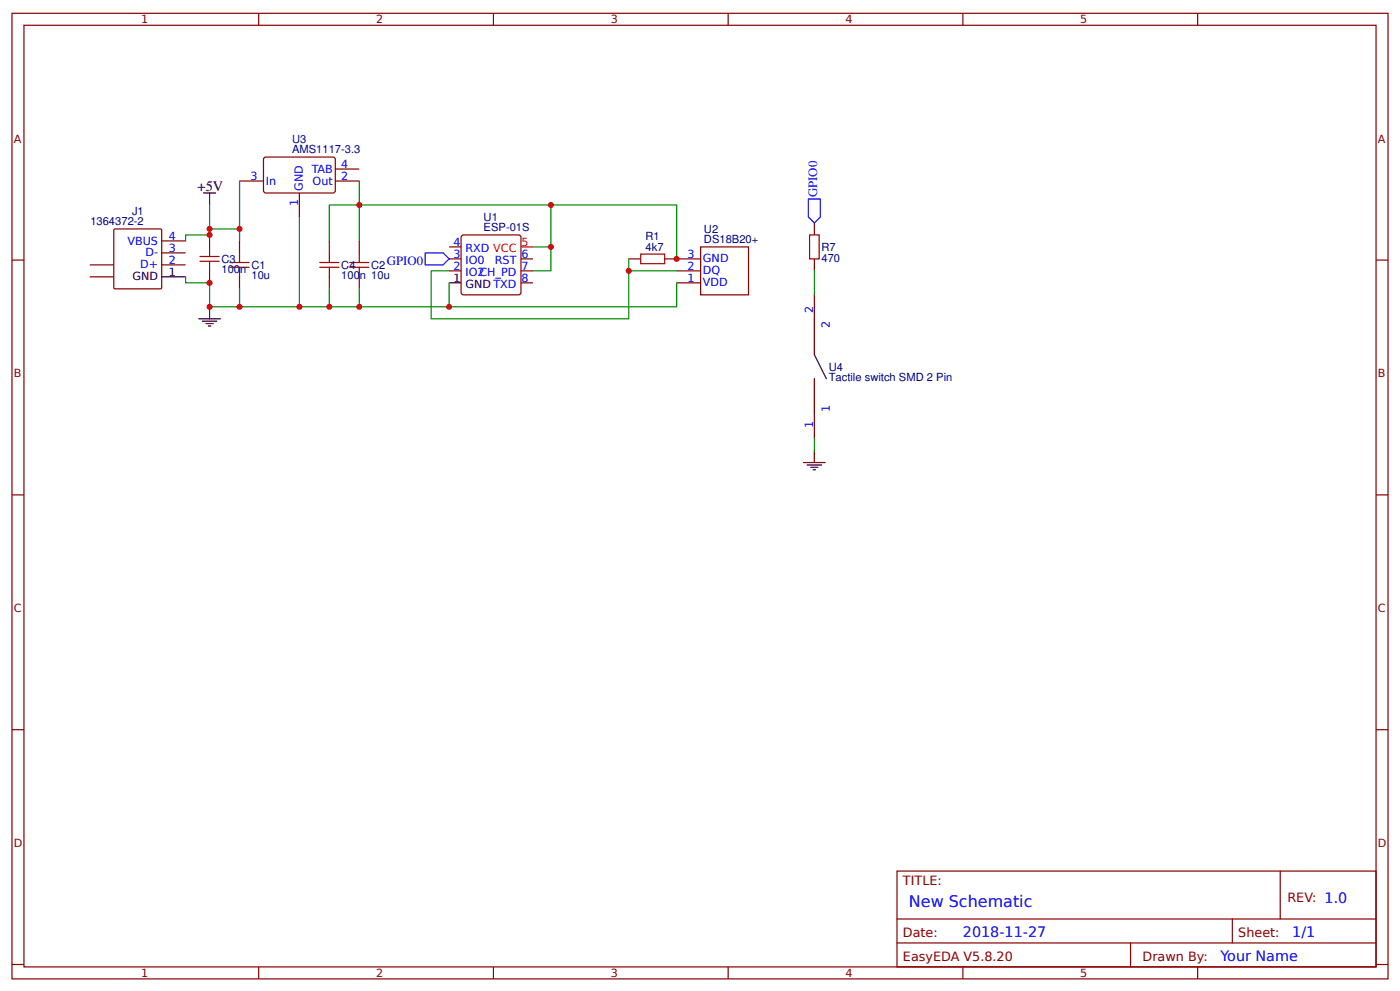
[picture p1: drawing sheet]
<svg xmlns="http://www.w3.org/2000/svg" width="309mm" height="219mm" viewBox="0 0 309 219" stroke-linecap="round" stroke-linejoin="round" font-family="sans-serif">
<g fill="none" stroke="#800" stroke-width=".26">
<path d="M2.6 2.9h304.1v213.3h-304.1zM5.3 5.6h298.7v207.9h-298.7zM57.1 2.9v2.7M109 2.9v2.7M160.9 2.9v2.7M212.7 2.9v2.7M264.6 2.9v2.7M52.9 40h5.3M58.3 34.9l.4-.2 15.1 .1 .3 .4-.1 7.2-.4 .2h-15.1l-.3-.5zM74.1 40h5.3M74.1 37.3h5.3M2.6 57.4h2.7"/>
<path d="M19.8 58.5h5.3M25.3 50.6h10.2l.2 .1v12.8l-.1 .3h-10.2l-.2-.1-.1-12.9zM35.7 53.2h5.3M35.7 55.9h5.3M35.7 58.5h5.3M46.3 51.9v2.6M46.3 59.8v2.7M52.9 53.2v2.7M66.1 42.6v5.3M72.8 53.2v2.7M79.4 53.2v2.7M99.2 59.8h2.7"/>
<path d="M99.2 57.2h2.7M99.2 54.5h2.7M102.1 52l12.5-.1 .4 .2 .1 12.5-.3 .4-12.4 .1-.5-.2v-12.5zM115.1 59.8h2.6M115.1 57.2h2.6M138.9 57.2h2.7M146.8 57.2h8M149.5 59.8h5.3M154.8 54.5h10.6v10.6h-10.6zM179.9 49.2v2.7M179.9 57.2v2.6M304 57.4h2.7"/>
<path d="M19.8 61.1h5.3M52.9 61.1v2.7M72.8 61.1v2.7M79.4 61.1v2.7M115.1 62.5h2.6M149.5 62.5h5.3M179.9 65.1v5.3M179.9 91.6v5.3M2.6 109.3h2.7M304 109.3h2.7M2.6 161.2h2.7M304 161.2h2.7"/>
<path d="M198.2 192.4h105.8v21.1h-105.8zM282.8 192.4v10.6M2.6 213h2.7M57.1 213.5v2.7M109 213.5v2.7M160.9 213.5v2.7M198.2 203h105.8M198.2 208.3h105.8M212.7 213.5v2.7M249.8 208.3v5.2M264.6 213.5v2.7M272.3 203v5.3"/>
<path d="M304 213h2.7"/>
</g>
<g fill="none" stroke="#000" stroke-width=".26">
<path d="M45 42.6h2.6M46.3 42.6v2.7M35.7 61.1h5.3M43.9 70.4h4.8M44.7 70.9h3.2M45.5 71.5h1.6M46 72h.6M46.3 67.8v2.6M99.2 62.5h2.7M179.9 70.4v7.9l2.7 5.3M179.9 83.6v8M179.9 99.5v2.7"/>
<path d="M177.5 102.2h4.8M178.3 102.7h3.2M179.1 103.2h1.6M179.7 103.7h.5"/>
</g>
<g fill="none" stroke="#080" stroke-width=".26">
<path d="M52.9 40v10.6M79.4 40v5.3h-6.6v7.9M46.3 45.3v5.3h6.6v2.6M46.3 50.6v1.3h-5.3v1.3M66.1 47.9v19.9h-19.8v-5.3h-5.3v-1.4M79.4 53.2v-7.9h42.3v9.2h-4M99.2 59.8h-4v10.6h43.7v-10.6M121.7 54.5v5.3h-4M121.7 45.3h27.8v11.9M138.9 57.2v2.6h10.6M179.9 59.8v5.3M52.9 63.8v4"/>
<path d="M72.8 63.8v4M79.4 63.8v4h-13.3M99.2 62.5v5.3h-19.8M149.5 62.5v5.3h-50.3M179.9 96.9v2.6"/>
</g>
<g fill="none" stroke="#a00000" stroke-width=".26">
<path d="M44.2 57.7h4.2M44.2 56.6h4.2M46.3 54.5v2.1M46.3 57.7v2.1M50.8 59h4.2M50.8 58h4.2M52.9 55.9v2.1M52.9 59v2.1M70.6 59h4.3M70.6 58h4.3M72.8 55.9v2.1M72.8 59v2.1"/>
<path d="M77.3 59h4.2M77.3 58h4.2M79.4 55.9v2.1M79.4 59v2.1M141.6 56.1h5.2v2.1h-5.2zM178.9 51.9h2.1v5.3h-2.1z"/>
</g>
<path d="M115.1 54.5h2.6" fill="none" stroke="#f00" stroke-width=".26"/>
<path d="M93.9 55.9h4l1.3 1.3-1.3 1.3h-4zM178.6 43.9h2.6v4l-1.3 1.3-1.3-1.3z" fill="none" stroke="#00f" stroke-width=".26"/>
<g fill="#c00">
<circle cx="149.5" cy="57.2" r=".66"/>
<circle cx="46.3" cy="62.5" r=".66"/>
<circle cx="46.3" cy="51.9" r=".66"/>
<circle cx="52.9" cy="50.6" r=".66"/>
<circle cx="138.9" cy="59.8" r=".66"/>
<circle cx="121.7" cy="54.5" r=".66"/>
<circle cx="46.3" cy="50.6" r=".66"/>
<circle cx="46.3" cy="67.8" r=".66"/>
<circle cx="52.9" cy="67.8" r=".66"/>
<circle cx="66.1" cy="67.8" r=".66"/>
<circle cx="79.4" cy="67.8" r=".66"/>
<circle cx="121.7" cy="45.3" r=".66"/>
<circle cx="99.2" cy="67.8" r=".66"/>
<circle cx="79.4" cy="45.3" r=".66"/>
<circle cx="72.8" cy="67.8" r=".66"/>
</g>
<text font-size="3.5" fill="#00f" x="200.8" y="200.3">New Schematic</text>
<text font-size="3.2" x="43.7" y="42.1">+5V</text>
<g font-size="3.2" fill="#00f">
<text x="212.7" y="206.9">2018-11-27</text>
<text x="285.5" y="206.9">1/1</text>
<text x="269.6" y="212.2">Your Name</text>
</g>
<g font-size="2.8" fill="#00f">
<text x="180.5" y="43.6" transform="rotate(-90 180.5 43.6)">GPIO0</text>
<text x="85.5" y="58.5">GPIO0</text>
</g>
<g font-size="2.8" fill="#800">
<text x="199.5" y="195.6">TITLE:</text>
<text x="284.4" y="199.3">REV: 1.0</text>
<text x="199.5" y="206.9">Date:</text>
<text x="273.6" y="206.9">Sheet:</text>
<text x="199.5" y="212.2">EasyEDA V5.8.20</text>
<text x="252.4" y="212.2">Drawn By:</text>
</g>
<g font-size="2.5" fill="#800">
<text x="31.2" y="5.2">1</text>
<text x="83.1" y="5.2">2</text>
<text x="134.9" y="5.2">3</text>
<text x="186.8" y="5.2">4</text>
<text x="238.7" y="5.2">5</text>
<text x="3" y="31.5">A</text>
<text x="304.4" y="31.5">A</text>
<text x="3" y="83.4">B</text>
<text x="304.4" y="83.4">B</text>
<text x="3" y="135.2">C</text>
<text x="304.4" y="135.2">C</text>
<text x="3" y="187.1">D</text>
<text x="304.4" y="187.1">D</text>
<text x="31.2" y="215.8">1</text>
<text x="83.1" y="215.8">2</text>
<text x="134.9" y="215.8">3</text>
<text x="186.8" y="215.8">4</text>
<text x="238.7" y="215.8">5</text>
</g>
<g font-size="2.5" fill="#000080">
<text x="64.5" y="33.9">AMS1117-3.3</text>
<text x="64.5" y="31.6">U3</text>
<text x="29.2" y="47.5">J1</text>
<text x="20" y="49.8">1364372-2</text>
<text x="106.8" y="51.1">ESP-01S</text>
<text x="106.8" y="48.8">U1</text>
<text x="142.6" y="53.1">R1</text>
<text x="155.5" y="53.7">DS18B20+</text>
<text x="155.5" y="51.5">U2</text>
<text x="48.9" y="58.1">C3</text>
<text x="55.6" y="59.5">C1</text>
<text x="75.4" y="59.5">C4</text>
<text x="82" y="59.5">C2</text>
<text x="142.6" y="55.3">4k7</text>
<text x="181.5" y="57.8">470</text>
<text x="181.5" y="55.5">R7</text>
<text x="48.9" y="60.4">100n</text>
<text x="55.6" y="61.7">10u</text>
<text x="75.4" y="61.7">100n 10u</text>
<text x="183.1" y="81.9">U4</text>
<text x="183.1" y="84.2">Tactile switch SMD 2 Pin</text>
</g>
<g font-size="2.5" fill="#00f">
<text x="55.3" y="39.7">3</text>
<text x="58.7" y="40.8">In</text>
<text x="68.9" y="38.1">TAB</text>
<text x="69.1" y="40.8">Out</text>
<text x="75.4" y="39.7">2</text>
<text x="75.4" y="37.1">4</text>
<text x="65.9" y="45.5" transform="rotate(-90 65.9 45.5)">1</text>
<text x="66.9" y="42.1" transform="rotate(-90 66.9 42.1)">GND</text>
<text x="37.3" y="52.9">4</text>
<text x="28.2" y="54">VBUS</text>
<text x="31" y="59.3">D+</text>
<text x="32.1" y="56.6">D-</text>
<text x="37.3" y="55.6">3</text>
<text x="37.3" y="58.2">2</text>
<text x="100.2" y="59.6">2</text>
<text x="100.2" y="56.9">3</text>
<text x="100.2" y="54.3">4</text>
<text x="102.8" y="58.2">IO0</text>
<text x="102.8" y="55.6">RXD VCC</text>
<text x="109.3" y="58.2">RST</text>
<text x="115.2" y="59.6">7</text>
<text x="115.2" y="56.9">6</text>
<text x="151.9" y="56.9">3</text>
<text x="151.9" y="59.6">2</text>
<text x="155.3" y="58">GND</text>
<text x="102.8" y="60.9">IO2</text>
<text x="105.9" y="60.9">CH_PD</text>
<text x="115.2" y="62.2">8</text>
<text x="151.9" y="62.2">1</text>
<text x="155.3" y="60.6">DQ</text>
<text x="155.3" y="63.3">VDD</text>
<text x="179.7" y="69.1" transform="rotate(-90 179.7 69.1)">2</text>
<text x="183.4" y="72.5" transform="rotate(-90 183.4 72.5)">2</text>
<text x="179.7" y="94.5" transform="rotate(-90 179.7 94.5)">1</text>
<text x="183.4" y="91" transform="rotate(-90 183.4 91)">1</text>
</g>
<text font-size="2.5" fill="#f00" x="115.2" y="54.3">5</text>
<g font-size="2.5">
<text x="29.3" y="61.9">GND</text>
<text x="37.3" y="60.9">1</text>
<text x="100.2" y="62.2">1</text>
<text x="102.8" y="63.5">GND TXD</text>
</g>
</svg>
